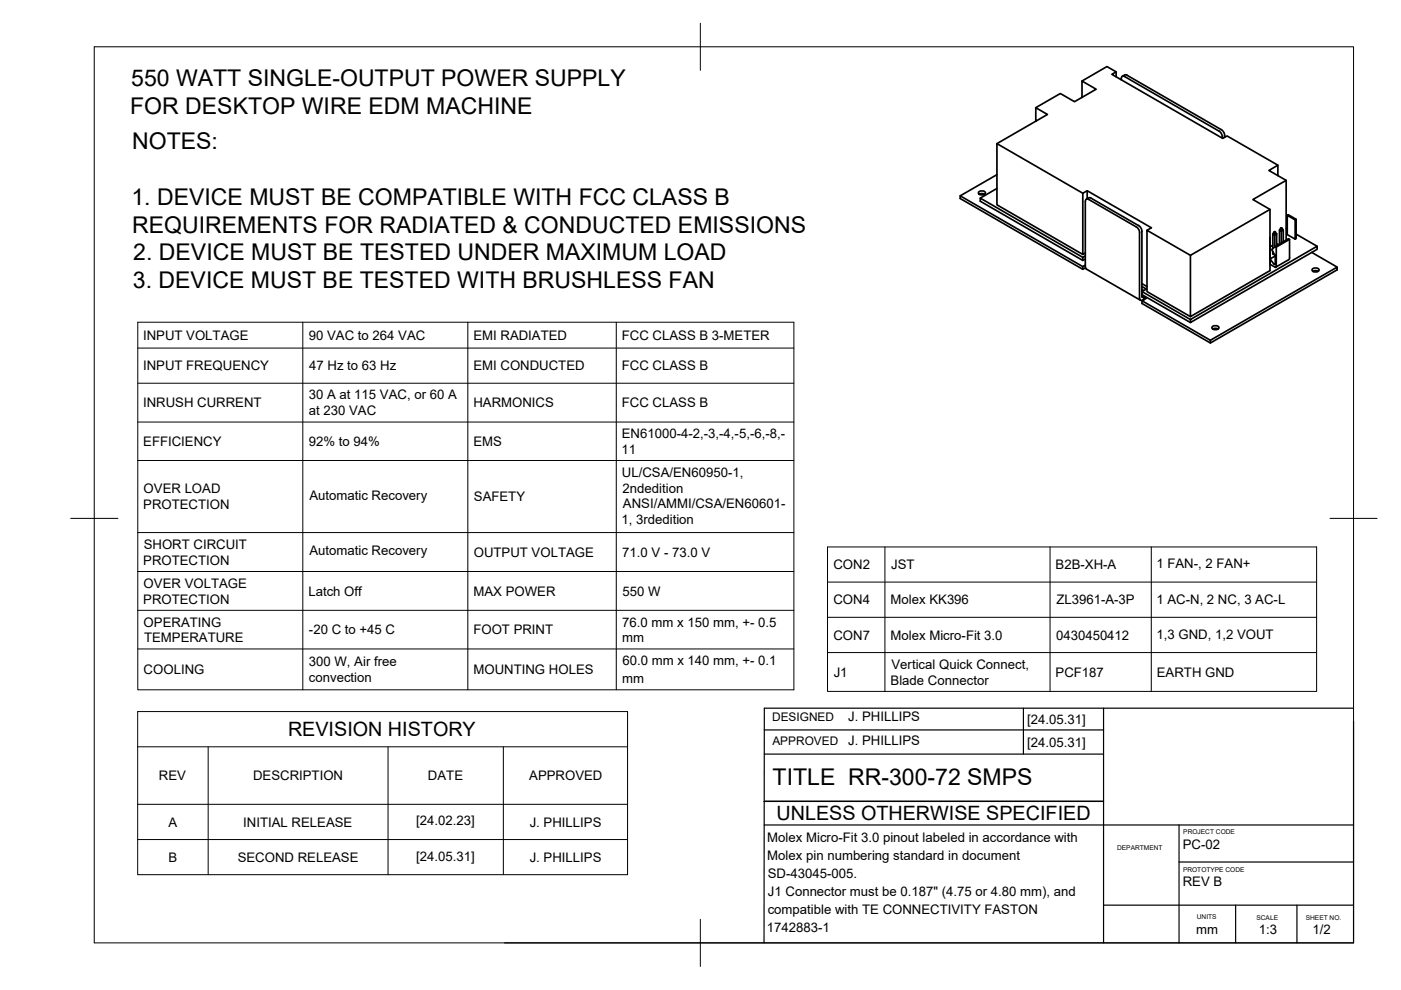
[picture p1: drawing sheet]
<svg xmlns="http://www.w3.org/2000/svg" width="297mm" height="210mm" viewBox="0 0 297 210" stroke-linecap="round" stroke-linejoin="round" font-family="sans-serif">
<!-- layer: Visible -->
<g fill="none" stroke="#000" stroke-width=".36">
<path d="M236.6 16.3v-1.1l-1.9-1.1-5.3 3.1M236.6 15.2l-.9 .6 23.5 13.6 1-.6 10.7 6.2v2.2M237.7 16.9a.52 .52 0 0 1 .1-.6 .52 .52 0 0 1 .7-.1l19.9 11.6M238 16.2l.6-.3h.4l19.9 11.6M211.4 37l-7.8 4.5v.6l26 15 .5-.3M211.4 40l-3.6 2M219.6 25.7v-2.9l2.5 1.5-10.7 6.2M229.4 20.7v-3.5l3 1.7-4.6 2.7-3-1.8-5.2 3M258.4 27.8a1.6 1.6 0 0 1 .7 1.5M258.9 27.5a1.57 1.57 0 0 1 .8 1.2M259.6 28.7v.4M270.9 35l-1.9 1.1 3.7 2.1v12.7"/>
<path d="M272.7 38.2l-7.1 4.1 3.7 2.1v13l-16.9 9.7v-13l16.9-9.7M203.6 41.5l26 15v.6M207.6 41.2l.6-.2 .5 .2M207.7 40.6l.5-.1a.58 .58 0 0 1 .7 .5l-.7 .3a.58 .58 0 0 1-.7-.5zM229.6 41l-18.2-10.5v12.9l18.2 10.5M230.1 42.7l.1 14.2 11.6 6.8M230.1 54.3l-.5 .3v.6l-21.8-12.5v-.7l21.8 12.6M230.1 56.2l-.5 .3M230.1 54.9l-.5 .3M230.1 42.7l.2-.5 .5 .1 10.1 5.8M230.5 42.1v-1.7l13.6 7.9-.9 .5M230.5 40.4l-.9 .6v12.9l.5-.2"/>
<path d="M230.8 42l-.5 .2M230.8 42h.5M231.3 42l10.1 5.8a1.57 1.57 0 0 1 .7 1.2M240.9 48.1a1.57 1.57 0 0 1 .7 1.2l.1 14.2a.59 .59 0 0 0 .8 0M242.1 49.1v13.8M252.4 54.1l-9.2-5.3v13l9.2 5.3M269.3 56.1l1.1 .6M269.3 50.4v4.2M269.3 50.4h.1M269.3 54.6v.1M269.3 54.9v1.1M269.3 54.9l.7 1"/>
<path d="M269.7 53l.5 1M269.8 52.8l-.1 .1M269.8 52.8l.6-.5 .2 .1v3.9M269.9 53.4v.4l.4 .3M269.9 52l-.6 .3M270.1 49.2h.3l.3 .4-.4 .2v-.6h.1M270.2 54l.2 1.9-.1 .2-.3-.2M270.3 52.3v-2.5l-.4-.2v3.1M270.3 49.2h-.2l-.2 .4M270.3 54.1h.1M270.4 54.3l-1.1 .6M270.4 52.3l2.8-1.7 .2 .2-.1 4.2-2.9 1.7"/>
<path d="M270.6 56.3l-.2 .4M270.7 51.7l.2 .2M270.7 49.6v2.5M270.9 51.8l-.2 .1 .1 .1M271.5 48.4h.3l.3 .4-.4 .2-.4-.2v2.9M271.7 48.4h-.2l-.2 .4M271.8 48.4h-.1v3.1M272.1 48.8v2.5M272.7 48.4l.2 .1M272.9 45.6l.2-.1 1.7 1v4.1l-.2 .1M273.4 50.8l-2.8 1.6M274.8 46.5l-.2 .1v4.1l-1.7-1v-4.1l1.7 1"/>
<path d="M274.8 49.6l4.5 2.6M278.1 53.5l5.4 3.1M278.4 57.5l.5-.1 .6 .1M278.4 56.9l.5-.1a.58 .58 0 0 1 .8 .5l-.8 .4a.58 .58 0 0 1-.7-.6zM242.1 62.9l.1 .1 .3-.1v.6M242.1 60.7l1 .6-1 .5M242.1 61.4l.4 .2M242.1 60.1l1.1 .7M242.1 63.8l14.5 8.4v.5M242.5 62.9l.6 .3-1 .6v.5l14.5 8.4 26.9-15.5v-.6l-26.9 15.6M252.4 67.7l26.9-15.5v.7l-26.9 15.5zM252.4 67.7l-10.3-5.9v.7l10.3 5.9"/>
<path d="M257.1 69.8l.6-.2 .6 .2M257.2 69.2l.5-.2a.58 .58 0 0 1 .7 .6l-.7 .3a.58 .58 0 0 1-.7-.5z"/>
</g>
<!-- layer: BORDER -->
<path d="M20 9.9h267v190h-267zM148.5 4.9v10M15 109.9h10M282 109.9h10M148.5 194.9v10" fill="none" stroke="#000" stroke-width=".21"/>
<!-- layer: TITLEBLOCK -->
<g fill="none" stroke="#000" stroke-width=".25">
<path d="M162.1 154.8h71.9M162.1 159.9h71.9M217 150.1v9.8M234 150.1v49.8M287 152.9v47h-180M287 150.1h-124.9l-.1 49.8M162 169.9h72M162 174.9h125M234 169.9h-72h72M250 174.9v25M234 191.9h53M250 182.8h36.9"/>
<path d="M262 191.9v8M275 191.9v8"/>
</g>
<!-- layer: Custom Tables -->
<g fill="none" stroke="#000" stroke-width=".21">
<path d="M29.2 68.3h139.1v78h-139.1zM29.2 73.8h139.1M64.2 68.3v78M99.2 68.3v78M130.7 68.3v78M29.2 81.3h139.1M29.2 89.5h139.1M29.2 97.6h139.1M29.2 112.9h139.1M175.5 116h103.6v30.6h-103.6zM187.6 116v30.6M222.6 116v30.6"/>
<path d="M244.1 116v30.6M29.2 121.2h139.1M29.2 129.4h139.1M29.2 137.6h139.1M175.5 123.4h103.6M175.5 130.9h103.6M175.5 138.4h103.6M29.2 150.9h103.9v34.6h-103.9zM29.2 158.3h103.9M44.1 158.3v27.2M82.3 158.3v27.2M106.7 158.3v27.2"/>
<path d="M29.2 170.5h103.9M29.2 178h103.9"/>
</g>
<g font-size="4.9">
<text x="27.8" y="18.2">550 WATT SINGLE-OUTPUT POWER SUPPLY</text>
<text x="27.6" y="24.1">FOR DESKTOP WIRE EDM MACHINE</text>
<text x="28" y="31.7">NOTES:</text>
<text x="27.9" y="43.4">1. DEVICE MUST BE COMPATIBLE WITH FCC CLASS B</text>
<text x="28" y="49.3">REQUIREMENTS FOR RADIATED &amp; CONDUCTED EMISSIONS</text>
<text x="28.3" y="55.2">2. DEVICE MUST BE TESTED UNDER MAXIMUM LOAD</text>
<text x="28.2" y="61.1">3. DEVICE MUST BE TESTED WITH BRUSHLESS FAN</text>
<text x="163.8" y="166.3">TITLE RR-300-72 SMPS</text>
</g>
<g font-size="4.2">
<text x="61.1" y="156.1">REVISION HISTORY</text>
<text x="164.6" y="173.9">UNLESS OTHERWISE SPECIFIED</text>
</g>
<g font-size="2.8">
<text x="30.3" y="72.1">INPUT VOLTAGE</text>
<text x="65.5" y="72.1">90 VAC to 264 VAC</text>
<text x="100.4" y="72.1">EMI RADIATED</text>
<text x="131.8" y="72.1">FCC CLASS B 3-METER</text>
<text x="30.3" y="78.5">INPUT FREQUENCY</text>
<text x="65.6" y="78.5">47 Hz to 63 Hz</text>
<text x="100.4" y="78.5">EMI CONDUCTED</text>
<text x="131.8" y="78.5">FCC CLASS B</text>
<text x="30.3" y="86.4">INRUSH CURRENT</text>
<text x="65.5" y="84.7">30 A at 115 VAC, or 60 A</text>
<text x="65.5" y="88.1">at 230 VAC</text>
<text x="100.4" y="86.4">HARMONICS</text>
<text x="131.8" y="86.4">FCC CLASS B</text>
<text x="30.4" y="94.6">EFFICIENCY</text>
<text x="65.5" y="94.5">92% to 94%</text>
<text x="100.4" y="94.6">EMS</text>
<text x="131.8" y="92.9">EN61000-4-2,-3,-4,-5,-6,-8,-</text>
<text x="131.8" y="96.2">11</text>
<text x="131.8" y="101.1">UL/CSA/EN60950-1,</text>
<text x="30.4" y="108">PROTECTION</text>
<text x="30.5" y="104.6">OVER LOAD</text>
<text x="65.6" y="106">Automatic Recovery</text>
<text x="100.5" y="106.3">SAFETY</text>
<text x="132" y="104.4">2ndedition</text>
<text x="132.1" y="107.8">ANSI/AMMI/CSA/EN60601-</text>
<text x="131.8" y="111.1">1, 3rdedition</text>
<text x="30.4" y="119.7">PROTECTION</text>
<text x="30.5" y="116.4">SHORT CIRCUIT</text>
<text x="65.6" y="117.7">Automatic Recovery</text>
<text x="100.5" y="118">OUTPUT VOLTAGE</text>
<text x="131.9" y="118">71.0 V - 73.0 V</text>
<text x="30.5" y="124.6">OVER VOLTAGE</text>
<text x="176.7" y="120.7">CON2</text>
<text x="189" y="120.7">JST</text>
<text x="223.8" y="120.7">B2B-XH-A</text>
<text x="245.2" y="120.5">1 FAN-, 2 FAN+</text>
<text x="30.4" y="128">PROTECTION</text>
<text x="65.4" y="126.3">Latch Off</text>
<text x="100.4" y="126.3">MAX POWER</text>
<text x="132" y="126.3">550 W</text>
<text x="176.7" y="128.2">CON4</text>
<text x="188.8" y="128.1">Molex KK396</text>
<text x="224" y="128.1">ZL3961-A-3P</text>
<text x="245.2" y="128">1 AC-N, 2 NC, 3 AC-L</text>
<text x="30.5" y="132.8">OPERATING</text>
<text x="30.5" y="136.2">TEMPERATURE</text>
<text x="65.5" y="134.5">-20 C to +45 C</text>
<text x="100.4" y="134.5">FOOT PRINT</text>
<text x="131.9" y="136.2">mm</text>
<text x="131.9" y="132.8">76.0 mm x 150 mm, +- 0.5</text>
<text x="176.7" y="135.6">CON7</text>
<text x="188.8" y="135.6">Molex Micro-Fit 3.0</text>
<text x="223.9" y="135.6">0430450412</text>
<text x="245.2" y="135.4">1,3 GND, 1,2 VOUT</text>
<text x="30.5" y="142.9">COOLING</text>
<text x="65.5" y="141.3">300 W, Air free</text>
<text x="100.4" y="142.9">MOUNTING HOLES</text>
<text x="132" y="141">60.0 mm x 140 mm, +- 0.1</text>
<text x="176.8" y="143.5">J1</text>
<text x="189" y="141.8">Vertical Quick Connect,</text>
<text x="223.8" y="143.5">PCF187</text>
<text x="245.3" y="143.5">EARTH GND</text>
<text x="65.5" y="144.6">convection</text>
<text x="131.9" y="144.8">mm</text>
<text x="188.8" y="145.2">Blade Connector</text>
<text x="179.8" y="152.9">J. PHILLIPS</text>
<text x="217.8" y="153.5">[24.05.31]</text>
<text x="179.8" y="158">J. PHILLIPS</text>
<text x="217.8" y="158.4">[24.05.31]</text>
<text x="33.7" y="165.4">REV</text>
<text x="53.7" y="165.4">DESCRIPTION</text>
<text x="90.7" y="165.4">DATE</text>
<text x="112.2" y="165.4">APPROVED</text>
<text x="35.7" y="175.3">A</text>
<text x="51.6" y="175.3">INITIAL RELEASE</text>
<text x="88.3" y="175">[24.02.23]</text>
<text x="112.3" y="175.3">J. PHILLIPS</text>
<text x="162.7" y="178.4">Molex Micro-Fit 3.0 pinout labeled in accordance with</text>
<text x="250.8" y="179.9">PC-02</text>
<text x="35.7" y="182.7">B</text>
<text x="50.4" y="182.7">SECOND RELEASE</text>
<text x="88.3" y="182.4">[24.05.31]</text>
<text x="112.3" y="182.7">J. PHILLIPS</text>
<text x="162.7" y="182.3">Molex pin numbering standard in document</text>
<text x="162.8" y="186.1">SD-43045-005.</text>
<text x="162.8" y="190">J1 Connector must be 0.187&quot; (4.75 or 4.80 mm), and</text>
<text x="250.8" y="187.9">REV B</text>
<text x="162.6" y="197.7">1742883-1</text>
<text x="162.8" y="193.9">compatible with TE CONNECTIVITY FASTON</text>
<text x="253.6" y="198">mm</text>
<text x="278.3" y="198">1/2</text>
<text x="266.9" y="198">1:3</text>
</g>
<g font-size="2.5">
<text x="163.7" y="153">DESIGNED</text>
<text x="163.8" y="157.9">APPROVED</text>
</g>
<g font-size="1.4">
<text x="250.9" y="176.9">PROJECT CODE</text>
<text x="236.9" y="180.2">DEPARTMENT</text>
<text x="250.8" y="184.8">PROTOTYPE CODE</text>
<text x="253.8" y="194.9">UNITS</text>
<text x="266.4" y="195">SCALE</text>
<text x="276.9" y="195">SHEET NO.</text>
</g>
</svg>
